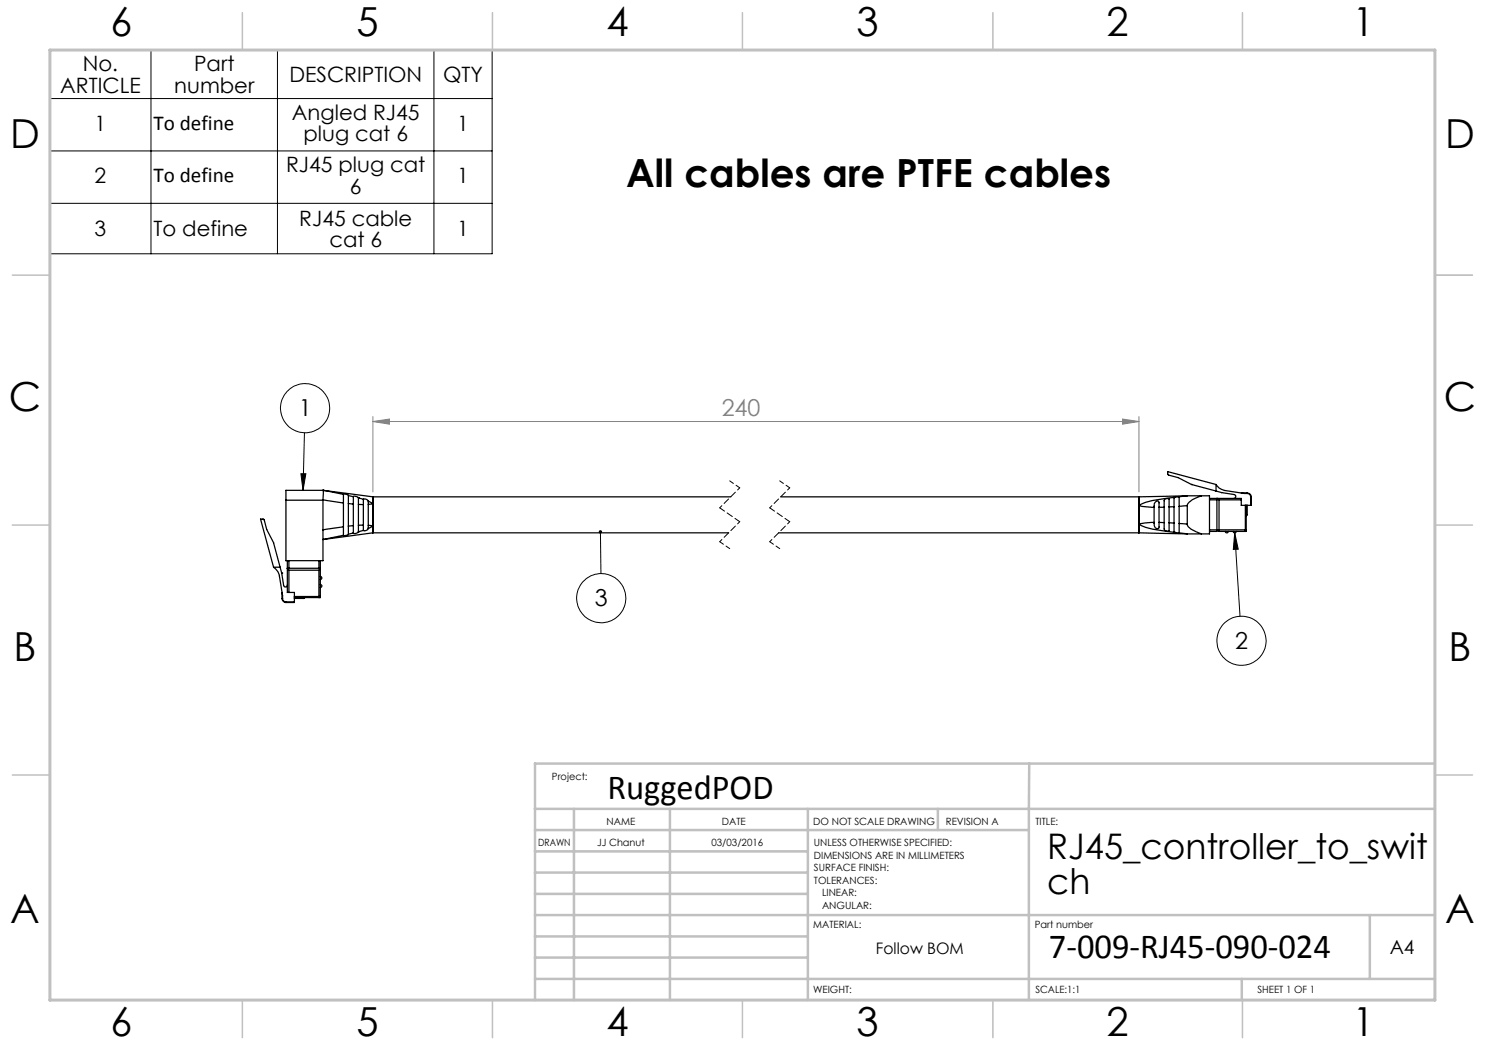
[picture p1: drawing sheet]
<svg xmlns="http://www.w3.org/2000/svg" width="297mm" height="210mm" viewBox="0 0 297 210" stroke-linecap="round" stroke-linejoin="round" font-family="sans-serif">
<g fill="none" stroke="#000" stroke-width=".2">
<path d="M9.9 9.9h88.5v40.9h-88.5zM9.9 19.7h88.5M30.2 9.9v40.9M55.5 9.9v40.9M86.8 9.9v40.9M9.9 30.2h88.5M9.9 40.7h88.5M60.2 94.7h1l-.6 3.4zM60.9 86.6l-.3 11.5M120.1 106.4l.1 8.3M246.9 106.6l.8 3.2-1 .1zM246.9 106.6l1.1 16.7"/>
<circle cx="61" cy="81.6" r="4.9"/>
<circle cx="120.2" cy="119.6" r="4.9"/>
<circle cx="248.3" cy="128.2" r="4.9"/>
</g>
<path d="M74.6 84.3l3.3-.5v1zM74.6 83.3v15.1M74.6 84.3h153.2M224.5 83.8l3.3 .5-3.3 .5zM227.8 83.3v15.1" fill="none" stroke="#808080" stroke-width=".2"/>
<path d="M145.9 96.2l2 1.4M155.9 96.2l2 1.4M143.9 108.3l2 1.4M153.9 108.3l2 1.4" fill="none" stroke="#000" stroke-width=".2" stroke-dasharray="1.3 .6" stroke-dashoffset=".4"/>
<path d="M147.9 97.6l-4 4M157.9 97.6l-4 4M147.9 104.3l-4 4M157.9 104.3l-4 4" fill="none" stroke="#000" stroke-width=".2" stroke-dasharray="1.3 .6" stroke-dashoffset=".7"/>
<path d="M143.9 101.6l4 2.7M153.9 101.6l4 2.7" fill="none" stroke="#000" stroke-width=".2" stroke-dasharray="1.3 .6" stroke-dashoffset=".1"/>
<path d="M287 55h7.5M287 144.8v55.2h-187.2" fill="none" stroke="#c0c0c0" stroke-width=".2"/>
<g fill="none" stroke="#c0c0c0" stroke-width=".5">
<path d="M205.8 152.7v47.3M287 152.7h-180v47.3M107 161.8h180M107 178.8h54.6M107 174.5h54.6M107 170.3h54.6M107 166h98.8M114.8 161.8v38.2M134 161.8v38.2M161.6 161.8v38.2M187.6 161.8v4.2M107 195.8h180"/>
<path d="M107 191.5h54.6M107 187.3h54.6M107 183h180M248.4 195.8v4.2M274 183v12.8"/>
</g>
<g fill="none" stroke="#c0c0c0" stroke-width=".3">
<path d="M48.5 2.5v7.5M98.5 2.5v7.5M148.5 2.5v7.5M198.6 2.5v7.5M248.5 2.5v7.5M2.5 55h7.5M287 55h7.5M2.5 105h7.5M287 105h7.5M2.5 155h7.5M287 155h7.5M48.5 200v7.5"/>
<path d="M98.5 200v7.5M148.5 200v7.5M198.6 200v7.5M248.5 200v7.5"/>
</g>
<path d="M10 10h277v190h-277z" fill="none" stroke="#c0c0c0" stroke-width=".6"/>
<path d="M60.2 94.7h1l-.6 3.4zM119.8 106.1a.33 .33 0 0 0 .1 .6 .33 .33 0 0 0 .5-.2 .33 .33 0 0 0-.3-.5v.4v-.4zM246.9 106.6l.8 3.2-1 .1z" fill="#000"/>
<path d="M74.6 84.3l3.3-.5v1zM224.5 83.8l3.3 .5-3.3 .5z" fill="#808080"/>
<g fill="none" stroke="#000" stroke-width=".25">
<path d="M64.6 98.1l10 1.3M64.6 100l4.1 .6M64.6 98.1h-7.4v1.9M64.6 98.1h.1M64.6 98.1v1.9M64.6 98.1l4.1 .8v1.7M64.6 100v12.1h-7.4v-12.1M68.7 98.8l1 .3M70.7 99.3v1.5M70.7 99.3l-1-.2v1.6M70.7 99.3a.88 .88 0 0 1 1 .3M71.7 99.6h.1"/>
<path d="M71.7 99.6v1.3M71.7 99.6l1 .3M72.7 99.9a.75 .75 0 0 1 1 .3M72.7 99.9v1M74.6 99.4v7.2M74.6 99.4v1.4M74.6 99.4h71.6M156.1 99.4h71.7M227.8 99.4v7.2M227.8 99.4v1.7M235.1 99.4a20.1 20.1 0 0 0-7 1.5l-.3 .2M235.1 99.4l-.3 .2v1.7"/>
<path d="M235.7 99.4h.1v1.9M235.7 99.4h-.6M237.5 99.2l-9.7 .2M237.5 99.2h2.8M237.5 99.2l-1.8 .2M238.3 96.9h.1M238.3 96.9l-2.7-1.4-2-.5-.1-.7 9.7 2.6M238.3 96.9l4.9 1.3M240.3 99.2a4.5 4.5 0 0 0-2.8 1.8v.1M240.3 99.2h1.6v7.6h-1.6M241.9 99.7h6.3v.3M241.9 100h1.5"/>
<path d="M243.2 96.9a2.64 2.64 0 0 0 1.8 1.2l4.4 .6M243.2 98.2l1.1 .3M243.2 96.9v1.3M243.4 100v-.3l.3 .1 .1 .2M243.4 100v6M243.8 100v6M243.8 100h4.4M244.3 98.5h.1M244.4 98.5l2.4 .4a.39 .39 0 0 1 .4 .4 .39 .39 0 0 1-.4 .4M248.2 100v1.1h.9M248.2 98.6h1.2M249.4 98.7l.5 .2 .3 .5"/>
<path d="M249.4 98.6v.1M249.4 98.6a.85 .85 0 0 1 .9 .8M250.2 99.4h.1M250.2 99.4v1.7M250.3 99.4v1.7h-.1M54.7 113.4a2.64 2.64 0 0 1 1.2 1.8l.6 4.5M54.7 113.4l-2.6-9.6h.6l.1 .2a12.1 12.1 0 0 0 1.9 4.6l1.3 4.8M54.7 113.4h1.3M56 113.4l.3 1.2M56.3 114.6l.4 2.5a.37 .37 0 0 0 .4 .3 .37 .37 0 0 0 .4-.4M56.3 114.6h.1M56.4 119.7h.1"/>
<path d="M56.4 119.7a.85 .85 0 0 0 .8 .8M56.4 118.5v1.2M56.5 119.7l.2 .5 .5 .2M57.2 100h7.4M57.5 112.1v6.4h.3M57.8 113.7h-.3l.3 .3M57.8 118.5h1.1v.8M57.8 112.1v1.6M57.8 114v4.5M57.8 114h6M57.8 113.7h6M58.9 119.3v.2"/>
<path d="M58.9 119.3h4.9M58.9 119.5v.9M58.9 119.5h4.9M61 119.5l-.2 .2h-1.9M63.8 119.3h.3l-.2 .2M63.8 119.5h.1M63.8 119.3v.2M63.8 112.1v1.6M63.8 114v5.3M63.8 113.7l.2 .2M63.9 119.5h.2M64 113.9l-.2 .1"/>
<path d="M64 113.9l.1 5.6M64 119.4l.1 .1M64.1 112.1v1.6h-.3M64.1 115.3a.3 .3 0 0 1 .3 .3 .3 .3 0 0 1-.3 .3M64.1 116.9a.3 .3 0 0 1 .3 .3 .3 .3 0 0 1-.3 .3M68.7 105.4v1.7l-4.1 .8 10-1.3M68.7 105.4l-4.1 .6M68.7 100.6v4.8M69.7 100.7v4.5M69.7 105.2v1.6l1-.2M69.7 106.9l-1 .2M69.7 100.7l1 .1"/>
<path d="M70.7 100.8v4.3M70.7 105.1v1.5M70.7 105.1l-1 .1M71.7 100.9v4.1M71.7 106.4a.75 .75 0 0 1-1 .2M71.7 106.4h.1M71.7 105v1.4M71.7 100.9h1M72.7 100.9v4.1M72.7 105v1.1M72.7 105h-1M72.7 106.1l-1 .3"/>
<path d="M73.7 105.7a.73 .73 0 0 1-1 .4M73.7 100.2l.9 .6M73.7 105l.9 .2M73.7 100.9v4.1M73.7 100.2v.7M73.7 105v.7M74.6 105.2v1.4M74.6 105.2l-.9 .5M74.6 100.8v4.4M74.6 100.8l-.9 .1M74.6 106.6h71.1M155.7 106.6h72.1"/>
<path d="M227.8 106.6l9.7 .2M227.8 101.1l3 .4M227.8 104.8l.3 .2a12.1 12.1 0 0 0 5 1.2l2 .3M227.8 101.1v3.7M227.8 104.8v1.8M230.8 104.5l-1.8 .1-1.2 .2M230.8 104.5v.2a.91 .91 0 0 0 .6 1l.4-.1v-1.1M230.8 101.5v3M231.8 101.5v-.9a.42 .42 0 0 0-.4-.4 .42 .42 0 0 0-.4 .3l-.2 1M231.8 101.5v3M231.8 101.5h1M231.8 104.5h1"/>
<path d="M232.8 104.5v1.1a.62 .62 0 0 0 1 .5v-1.5M232.8 101.5v3M233.8 101.4v-1.6a.65 .65 0 0 0-1 .3v1.4M233.8 101.4v3.2M233.8 104.6h1M234.8 104.6v1.8l.3 .1M234.8 101.3v3.3M234.8 101.3l-1 .1M235.1 106.5l.6 .1M235.7 106.6l1.8 .2M235.8 104.7l1.7 .1M235.8 104.7v1.8l-.1 .1"/>
<path d="M235.8 101.3v3.4M237.5 104.8v.3a4.4 4.4 0 0 0 2.8 1.7M237.5 106.8h2.8M237.5 101.1l-1.7 .2M237.5 101.1v3.7M241.9 106h1.5M243.4 106v.3h-1.5M243.4 106l.3 .2M243.7 106.2l.1 .1h5.4M243.8 106l-.1 .2M243.8 106h5.3M245 106.3a.3 .3 0 0 0 .3 .3 .3 .3 0 0 0 .3-.3"/>
<path d="M246.7 106.3a.3 .3 0 0 0 .3 .3 .3 .3 0 0 0 .3-.3M249.1 106v.3l.1-.2M249.1 106h.1M249.1 101.1h.1M249.1 101.1v4.9M249.2 106.2v.1M249.2 106v.1M249.2 101.1h1M249.2 101.1v4.9M249.2 106.1v.2M249.4 101.1v1.9l-.2 .2M57.2 120.4v.1"/>
<path d="M57.2 120.4h1.7M58.9 120.4v.1h-1.7"/>
</g>
<g font-size="8">
<text x="22.1" y="7.1">6</text>
<text x="71.3" y="7.2">5</text>
<text x="121.3" y="7.2">4</text>
<text x="171.3" y="7.2">3</text>
<text x="221.3" y="7.2">2</text>
<text x="270.5" y="7.2">1</text>
<text x="2" y="29.7">D</text>
<text x="289" y="29.7">D</text>
<text x="1.8" y="82.1">C</text>
<text x="288.8" y="82.1">C</text>
<text x="2.7" y="132.1">B</text>
<text x="289.7" y="132.1">B</text>
<text x="2" y="184.7">A</text>
<text x="289" y="184.7">A</text>
<text x="22.1" y="207.1">6</text>
<text x="71.3" y="207.2">5</text>
<text x="121.3" y="207.2">4</text>
<text x="171.3" y="207.2">3</text>
<text x="221.3" y="207.2">2</text>
<text x="270.5" y="207.2">1</text>
</g>
<text font-size="7.8" x="125.2" y="37.3">All cables are PTFE cables</text>
<g font-size="7.1">
<text x="121.5" y="159.8">RuggedPOD</text>
<text x="209.4" y="171.7">RJ45_controller_to_swit</text>
<text x="209.4" y="178.8">ch</text>
<text x="209.8" y="191.6">7-009-RJ45-090-024</text>
</g>
<g font-size="4.7">
<text x="59.7" y="83.3">1</text>
<text x="119" y="121.3">3</text>
<text x="247" y="129.8">2</text>
</g>
<text font-size="4.7" fill="#808080" x="144.3" y="83.3">240</text>
<g font-size="4.2">
<text x="16.6" y="14.3">No.</text>
<text x="38.8" y="14.3">Part</text>
<text x="57.9" y="16.4">DESCRIPTION</text>
<text x="88.6" y="16.4">QTY</text>
<text x="12" y="18.5">ARTICLE</text>
<text x="34.8" y="18.5">number</text>
<text x="18.9" y="26.1">1</text>
<text x="30.7" y="26">To define</text>
<text x="58.4" y="24">Angled RJ45</text>
<text x="60.7" y="28.2">plug cat 6</text>
<text x="91.5" y="26.1">1</text>
<text x="57.2" y="34.5">RJ45 plug cat</text>
<text x="18.9" y="36.6">2</text>
<text x="30.7" y="36.5">To define</text>
<text x="70" y="38.7">6</text>
<text x="91.5" y="36.6">1</text>
<text x="18.9" y="47.3">3</text>
<text x="30.7" y="47.3">To define</text>
<text x="59.9" y="45.2">RJ45 cable</text>
<text x="91.5" y="47.3">1</text>
<text x="65.9" y="49.4">cat 6</text>
</g>
<text font-size="3.9" x="277.9" y="190.9">A4</text>
<text font-size="3.2" x="175.2" y="190.9">Follow BOM</text>
<g font-size="2">
<text x="110.4" y="156">Project:</text>
<text x="121.3" y="165">NAME</text>
<text x="144.4" y="165">DATE</text>
<text x="162.6" y="164.9">DO NOT SCALE DRAWING</text>
<text x="189.2" y="164.9">REVISION A</text>
<text x="207.1" y="164.9">TITLE:</text>
<text x="107.6" y="169.1">DRAWN</text>
<text x="119.4" y="169.1">JJ Chanut</text>
<text x="142.3" y="169.1">03/03/2016</text>
<text x="162.8" y="169.2">UNLESS OTHERWISE SPECIFIED:</text>
<text x="162.8" y="171.7">DIMENSIONS ARE IN MILLIMETERS</text>
<text x="162.8" y="174.2">SURFACE FINISH:</text>
<text x="162.8" y="176.7">TOLERANCES:</text>
<text x="164.4" y="179.2">LINEAR:</text>
<text x="162.6" y="185.5">MATERIAL:</text>
<text x="164.4" y="181.7">ANGULAR:</text>
<text x="207" y="185.5">Part number</text>
<text x="162.6" y="198.5">WEIGHT:</text>
<text x="207.1" y="198.6">SCALE:1:1</text>
<text x="251.5" y="198.6">SHEET 1 OF 1</text>
</g>
</svg>
